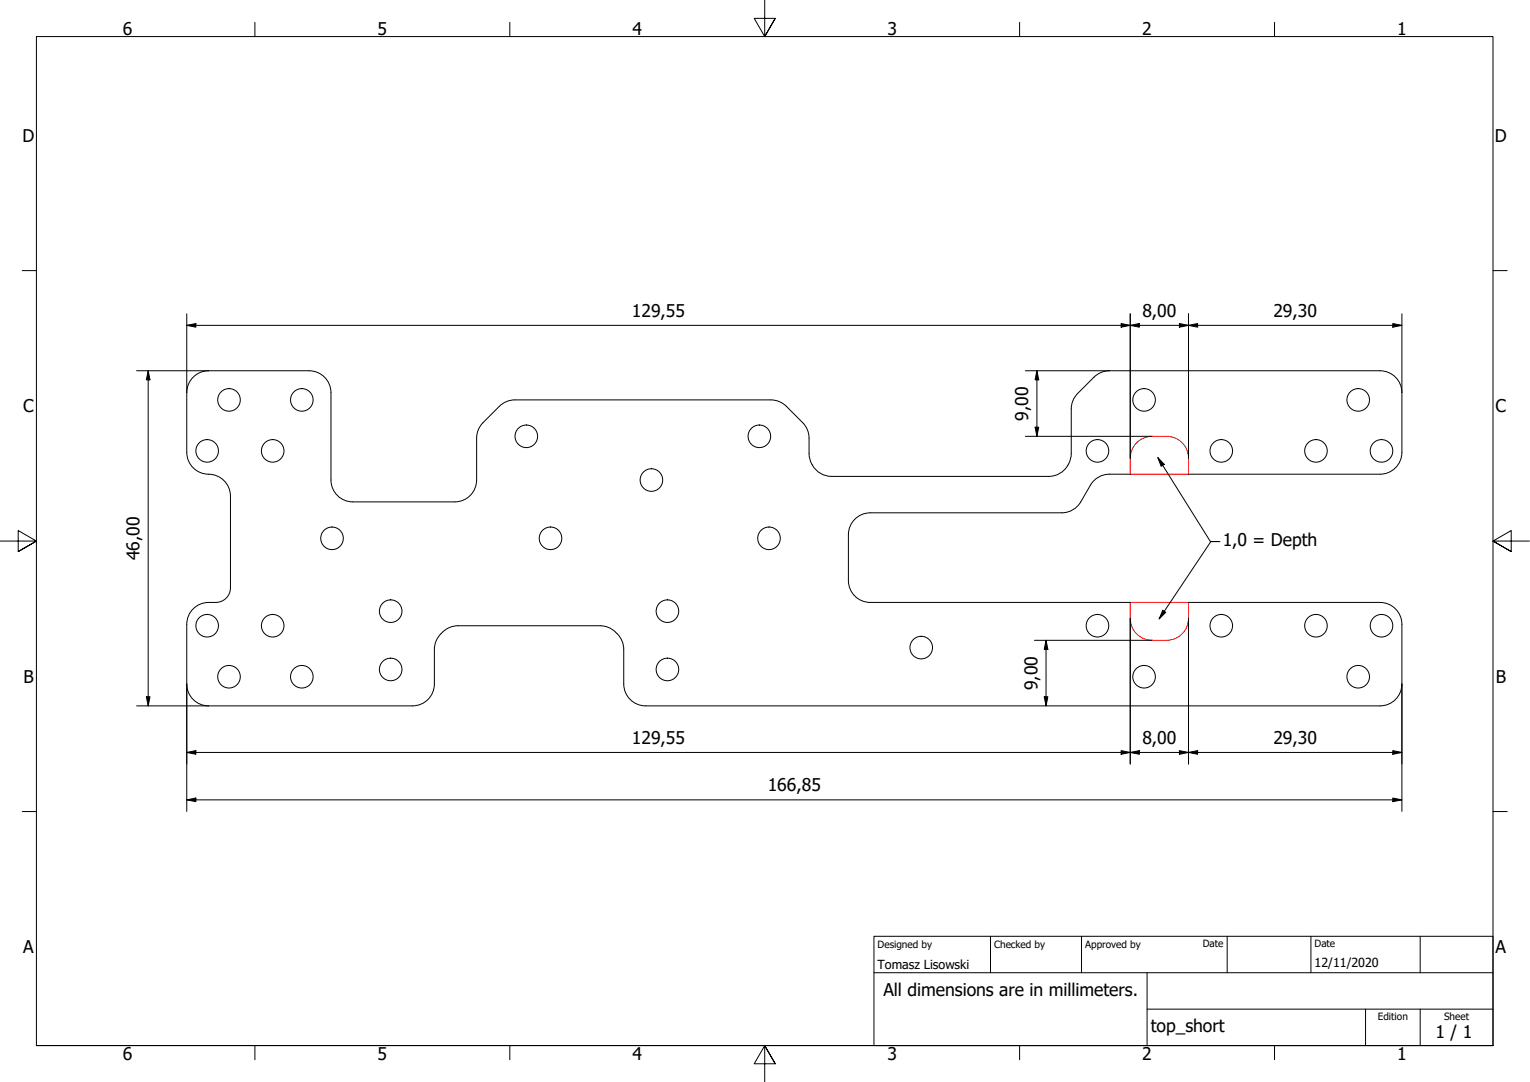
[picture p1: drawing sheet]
<svg xmlns="http://www.w3.org/2000/svg" width="420mm" height="297mm" viewBox="0 0 420 297" stroke-linecap="round" stroke-linejoin="round" font-family="sans-serif">
<!-- layer: Visible (ISO) -->
<path d="M312.1 121.5a6 6 0 0 1 4.3-1.7 11.3 11.3 0 0 1 6.7 .7 6 6 0 0 1 3.3 5.3v4.4h-16a12 12 0 0 1 .7-7.2zM310.4 165.4h16v4.4a6 6 0 0 1-6 6 11.4 11.4 0 0 1-6.8-.7 6 6 0 0 1-3.2-5.3z" fill="none" stroke="#f00" stroke-width=".27"/>
<g fill="none" stroke="#000" stroke-width=".27">
<path d="M130.9 131.8a6 6 0 0 1-6 6h-28a6 6 0 0 1-6-6v-24a6 6 0 0 0-6-6h-27.6a6 6 0 0 0-6 6v16.4a6.2 6.2 0 0 0 7 6.1 6 6 0 0 1 5 5.9v25.2a4 4 0 0 1-4 4 6.9 6.9 0 0 0-6.9 2.4 6 6 0 0 0-1.1 3.6v16.4a6 6 0 0 0 6 6h56a6 6 0 0 0 6-6v-9.5M310.4 130.2h-5.8a6 6 0 0 0-5.1 3l-2.7 4.6a6 6 0 0 1-5.2 3h-52.6a6 6 0 0 0-6 6v12.6a6 6 0 0 0 6 6h71.4M326.4 130.2h52.6a6 6 0 0 0 6-6v-16.4a6 6 0 0 0-6-6h-74.3l-1.4 .1-1.8 .8-1.1 .8-4.9 5-1 1.8-.3 2v12.2a6.4 6.4 0 0 1-6.2 6.3h-59.7a6.3 6.3 0 0 1-6.1-6.3l-.1-4.9-.3-1.3-.5-1.2-5.9-6-1.1-.7-1.3-.5-1.3-.1h-71l-1.9 .6-1.2 .7-5 4.9-1.1 1.7-.5 1.2-.1 1.4v11.5M164.8 171.8h-39a6.8 6.8 0 0 0-6.5 6.5M326.4 165.4h52.6a6 6 0 0 1 6 6v16.4a6 6 0 0 1-6 6h-201.7a6 6 0 0 1-6-6v-9.5a6.8 6.8 0 0 0-6.5-6.5"/>
<circle cx="62.9" cy="109.8" r="3.1"/>
<circle cx="82.9" cy="109.8" r="3.1"/>
<circle cx="144.5" cy="119.8" r="3.1"/>
<circle cx="208.5" cy="119.8" r="3.1"/>
<circle cx="314.2" cy="109.8" r="3.1"/>
<circle cx="373" cy="109.8" r="3.1"/>
<circle cx="56.9" cy="123.8" r="3.1"/>
<circle cx="74.9" cy="123.8" r="3.1"/>
<circle cx="178.9" cy="131.8" r="3.1"/>
<circle cx="301.4" cy="123.8" r="3.1"/>
<circle cx="335.4" cy="123.8" r="3.1"/>
<circle cx="361.4" cy="123.8" r="3.1"/>
<circle cx="379.4" cy="123.8" r="3.1"/>
<circle cx="91.2" cy="147.8" r="3.1"/>
<circle cx="151.2" cy="147.8" r="3.1"/>
<circle cx="211.2" cy="147.8" r="3.1"/>
<circle cx="56.9" cy="171.8" r="3.1"/>
<circle cx="74.9" cy="171.8" r="3.1"/>
<circle cx="107.3" cy="167.8" r="3.1"/>
<circle cx="183.3" cy="167.8" r="3.1"/>
<circle cx="253" cy="177.8" r="3.1"/>
<circle cx="301.4" cy="171.8" r="3.1"/>
<circle cx="335.4" cy="171.8" r="3.1"/>
<circle cx="361.4" cy="171.8" r="3.1"/>
<circle cx="379.4" cy="171.8" r="3.1"/>
<circle cx="62.9" cy="185.8" r="3.1"/>
<circle cx="82.9" cy="185.8" r="3.1"/>
<circle cx="107.3" cy="183.8" r="3.1"/>
<circle cx="183.3" cy="183.8" r="3.1"/>
<circle cx="314.2" cy="185.8" r="3.1"/>
<circle cx="373" cy="185.8" r="3.1"/>
</g>
<!-- layer: Border (ISO) -->
<g fill="none" stroke="#000" stroke-width=".27">
<path d="M70 6.1v3.9M140 6.1v3.9M210 0v10l-2.9-5h5.8l-2.9 5 2.9-5M280 6.1v3.9M350 6.1v3.9M6.1 74.3h3.9M410 74.3h3.9M0 148.5h10l-5-2.9v5.8l5-2.9-5 2.9M420 148.5h-10l5-2.9v5.8l-5-2.9 5 2.9M6.1 222.8h3.9M410 222.8h3.9M10 287v-277h400v277h-400h400"/>
<path d="M70 287v3.9M140 287v3.9M212.9 292l-2.9-5 2.9 5h-5.8l2.9-5v10M280 287v3.9M350 287v3.9"/>
</g>
<!-- layer: Title (ISO) -->
<path d="M240 257h170v30h-170zM272 257v10M297 257v10M337 257v10M360 257v10M390 257v10M240 267h170M315 277h95M315 267v20M375 277v10M390 277v10" fill="none" stroke="#000" stroke-width=".27"/>
<!-- layer: Dimension (ISO) -->
<g fill="none" stroke="#000" stroke-width=".27">
<path d="M51.3 89.3l2.5-.5v1zM51.3 89.3h333.7M51.3 86.1v21.7M307.9 88.8l2.5 .5-2.5 .5zM310.4 89.3l2.5-.5v1zM310.4 86.1v39.7M323.9 88.8l2.5 .5-2.5 .5zM326.4 89.3l2.5-.5v1zM326.4 86.1v39.7M382.5 88.8l2.5 .5-2.5 .5zM385 86.1v21.7M37.5 101.8h19.8"/>
<path d="M40.7 101.8l.5 2.5h-1zM40.7 101.8v92M281.6 101.8h23.1M281.6 119.8h34.8M284.3 117.3h1l-.6 2.5zM284.7 101.8l.6 2.5h-1zM284.7 101.8v18M284.1 175.8h32.3M287.3 175.8l.5 2.5h-1zM287.3 175.8v18M310.4 169.8v39.9M326.4 169.8v39.9"/>
<path d="M37.5 193.8h19.8M40.2 191.3h1l-.5 2.5zM51.3 187.8v35M286.8 191.3h1l-.5 2.5zM385 187.8v35M51.3 219.6l2.5-.5v1zM51.3 206.6l2.5-.5v1zM51.3 219.6h333.7M51.3 206.6h333.7M307.9 206.1l2.5 .5-2.5 .5zM310.4 206.6l2.5-.5v1zM323.9 206.1l2.5 .5-2.5 .5z"/>
<path d="M326.4 206.6l2.5-.5v1zM382.5 219.1l2.5 .5-2.5 .5zM382.5 206.1l2.5 .5-2.5 .5z"/>
</g>
<g fill="#000">
<path d="M51.3 89.3l2.5-.5v1z" fill-rule="evenodd"/>
<path d="M307.9 88.8l2.5 .5-2.5 .5z" fill-rule="evenodd"/>
<path d="M310.4 89.3l2.5-.5v1z" fill-rule="evenodd"/>
<path d="M323.9 88.8l2.5 .5-2.5 .5z" fill-rule="evenodd"/>
<path d="M326.4 89.3l2.5-.5v1z" fill-rule="evenodd"/>
<path d="M382.5 88.8l2.5 .5-2.5 .5z" fill-rule="evenodd"/>
<path d="M40.7 101.8l.5 2.5h-1z" fill-rule="evenodd"/>
<path d="M284.3 117.3h1l-.6 2.5z" fill-rule="evenodd"/>
<path d="M284.7 101.8l.6 2.5h-1z" fill-rule="evenodd"/>
<path d="M287.3 175.8l.5 2.5h-1z" fill-rule="evenodd"/>
<path d="M40.2 191.3h1l-.5 2.5z" fill-rule="evenodd"/>
<path d="M286.8 191.3h1l-.5 2.5z" fill-rule="evenodd"/>
<path d="M51.3 219.6l2.5-.5v1z" fill-rule="evenodd"/>
<path d="M51.3 206.6l2.5-.5v1z" fill-rule="evenodd"/>
<path d="M307.9 206.1l2.5 .5-2.5 .5z" fill-rule="evenodd"/>
<path d="M310.4 206.6l2.5-.5v1z" fill-rule="evenodd"/>
<path d="M323.9 206.1l2.5 .5-2.5 .5z" fill-rule="evenodd"/>
<path d="M326.4 206.6l2.5-.5v1z" fill-rule="evenodd"/>
<path d="M382.5 206.1l2.5 .5-2.5 .5z" fill-rule="evenodd"/>
<path d="M382.5 219.1l2.5 .5-2.5 .5z" fill-rule="evenodd"/>
</g>
<!-- layer: Symbol (ISO) -->
<path d="M318 125.6l1.7 1.9-.8 .5zM318 125.6l14.4 23.1h2.5M335 148.7h-2.5l-14.2 21.2M319.3 167.6l.8 .5-1.8 1.8z" fill="none" stroke="#000" stroke-width=".27"/>
<g fill="#000">
<path d="M318 125.6l1.7 1.9-.8 .5z" fill-rule="evenodd"/>
<path d="M319.3 167.6l.8 .5-1.8 1.8z" fill-rule="evenodd"/>
</g>
<g font-size="4.8">
<text x="33.7" y="9.6">6</text>
<text x="103.7" y="9.6">5</text>
<text x="173.7" y="9.6">4</text>
<text x="243.7" y="9.6">3</text>
<text x="313.7" y="9.6">2</text>
<text x="383.7" y="9.6">1</text>
<text x="6.2" y="38.9">D</text>
<text x="410.5" y="38.9">D</text>
<text x="173.5" y="86.9">129,55</text>
<text x="313.7" y="86.9">8,00</text>
<text x="349.7" y="86.9">29,30</text>
<text x="6.4" y="113.2">C</text>
<text x="410.7" y="113.2">C</text>
<text x="282.4" y="115.5" transform="rotate(-90 282.4 115.5)">9,00</text>
<text x="38.3" y="153.8" transform="rotate(-90 38.3 153.8)">46,00</text>
<text x="335.8" y="150">1,0 = Depth</text>
<text x="6.4" y="187.4">B</text>
<text x="284.9" y="189.5" transform="rotate(-90 284.9 189.5)">9,00</text>
<text x="410.7" y="187.4">B</text>
<text x="173.5" y="204.2">129,55</text>
<text x="313.7" y="204.2">8,00</text>
<text x="349.7" y="204.2">29,30</text>
<text x="210.8" y="217.2">166,85</text>
<text x="6.4" y="261.7">A</text>
<text x="410.7" y="261.7">A</text>
<text x="242.6" y="273.4">All dimensions are in millimeters.</text>
<text x="316" y="283.4">top_short</text>
<text x="394.2" y="285">1 / 1</text>
<text x="33.7" y="290.9">6</text>
<text x="103.7" y="290.9">5</text>
<text x="173.7" y="290.9">4</text>
<text x="243.7" y="290.9">3</text>
<text x="313.7" y="290.9">2</text>
<text x="383.7" y="290.9">1</text>
</g>
<g font-size="3.4">
<text x="241" y="266">Tomasz Lisowski</text>
<text x="361" y="265.5">12/11/2020</text>
</g>
<g font-size="2.7">
<text x="241" y="260.1">Designed by</text>
<text x="273" y="260.1">Checked by</text>
<text x="298" y="260.1">Approved by</text>
<text x="330.3" y="260">Date</text>
<text x="361" y="260">Date</text>
<text x="378.4" y="280.1">Edition</text>
<text x="396.6" y="280.1">Sheet</text>
</g>
</svg>
